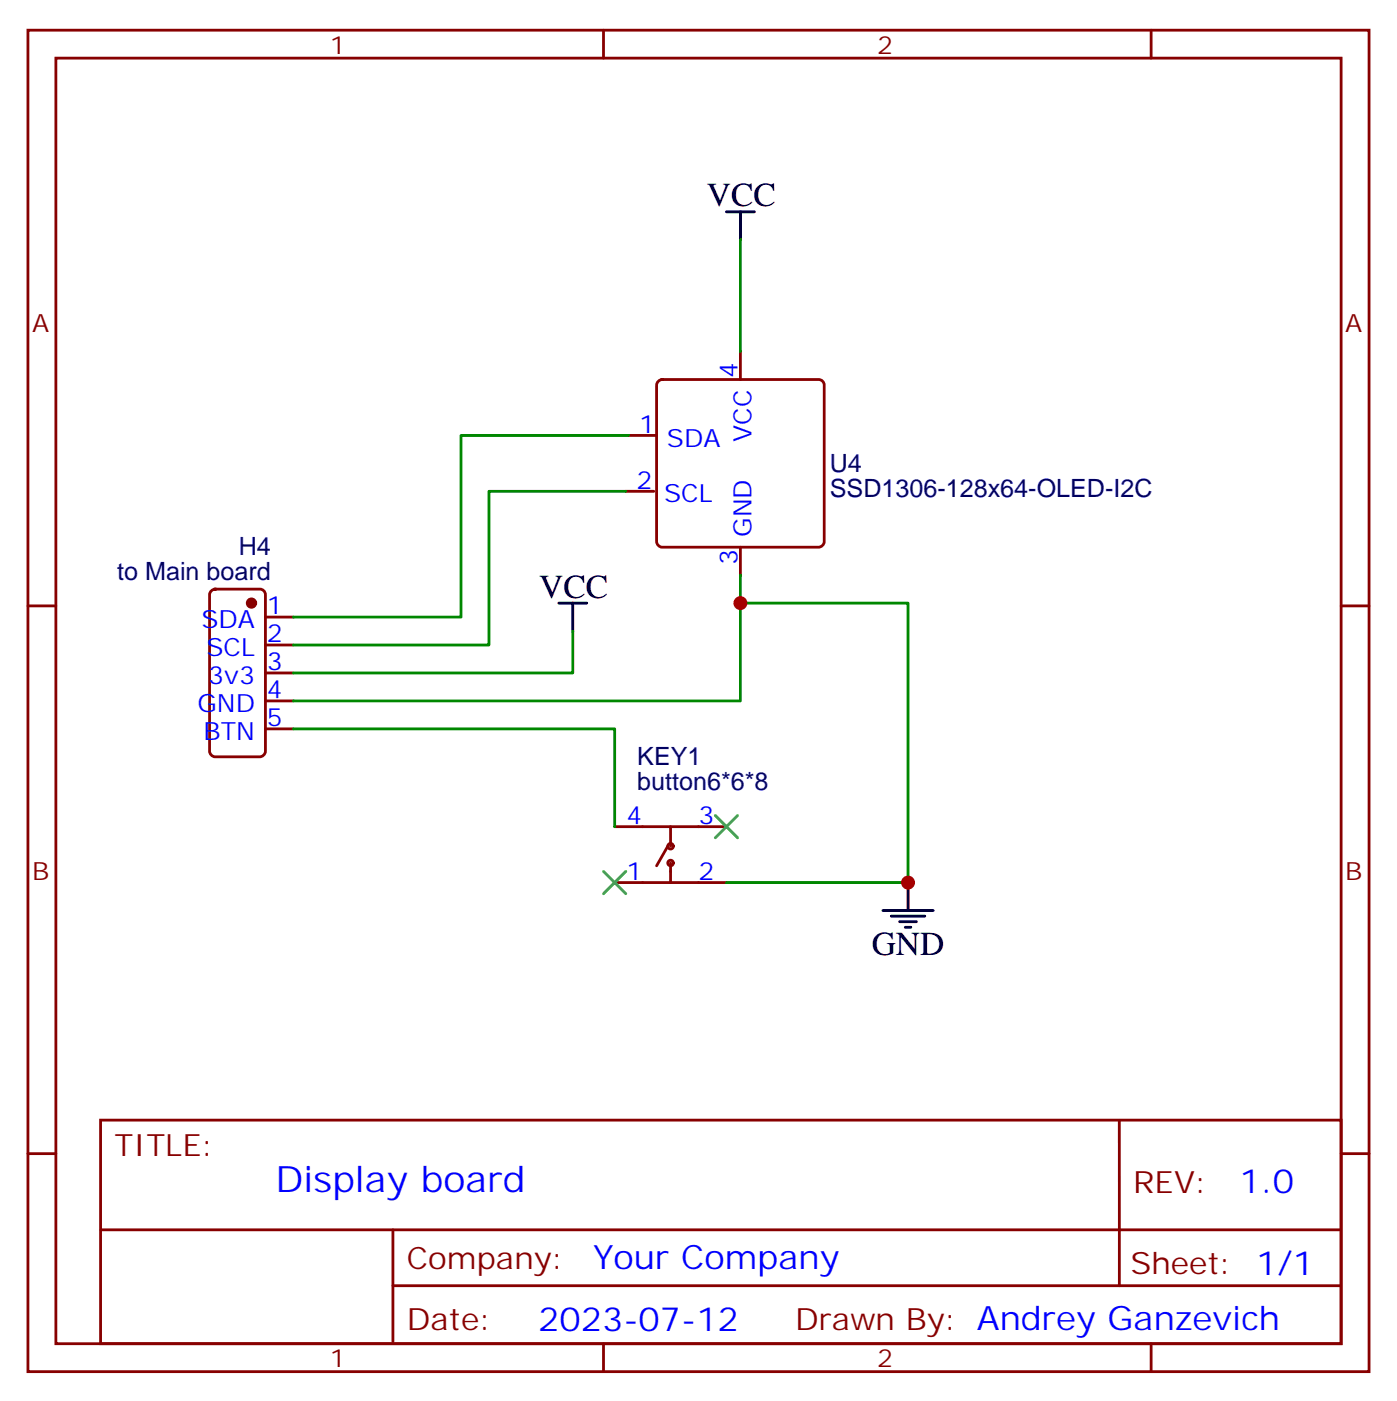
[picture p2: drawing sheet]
<svg xmlns="http://www.w3.org/2000/svg" width="176mm" height="177mm" viewBox="0 0 176 177" stroke-linecap="round" stroke-linejoin="round" font-family="sans-serif">
<g fill="none" stroke="#870000" stroke-width=".35">
<path d="M3.5 3.8h169.4v169.3h-169.4zM7.1 7.3h162.2v162.3h-162.2zM76.2 3.8v3.5M145.3 3.8v3.5M79.4 55h3.5M83.1 48.1l.5-.2h19.8a.71 .71 0 0 1 .7 .7v19.8a.76 .76 0 0 1-.7 .7h-19.8a.76 .76 0 0 1-.7-.7v-19.8zM93.5 44.4v3.5M3.5 76.5h3.6M26.7 74.6l.5-.2h5.6a.71 .71 0 0 1 .7 .7v19.7a.76 .76 0 0 1-.7 .7h-5.6a.76 .76 0 0 1-.7-.7v-19.7zM33.5 77.9h3.5M79 62h3.5M93.5 69.1v3.5"/>
<path d="M169.3 76.5h3.6M33.5 81.4h3.5M33.5 84.9h3.5M33.5 88.5h3.5M33.5 92h3.5M77.6 104.4h14.1M77.6 111.4h14.1M84.3 106.8l-1.4 2.5M84.7 104.4v2.4M84.7 108.9v2.5M3.5 145.6h3.6M12.7 141.4h156.6v28.2h-156.6z"/>
<path d="M12.7 155.2h156.5M49.6 155.2v14.2M141.3 141.4v20.9M169.3 145.6h3.6M49.6 162.3h119.6M76.2 169.6v3.5M145.3 169.6v3.5"/>
<circle cx="84.7" cy="108.9" r=".35"/>
<circle cx="84.7" cy="106.8" r=".35"/>
</g>
<circle cx="31.7" cy="76.1" r=".53" fill="#870000" stroke="#870000" stroke-width=".35"/>
<path d="M93.5 30.3v14.1M79.4 55h-21.2v22.9h-21.2M72.3 79.7v5.2h-35.3M79 62h-17.3v19.4h-24.7M93.5 72.6v15.9h-56.5M93.5 76.1h21.2v35.3h-23M37 92h40.6v12.4" fill="none" stroke="#008700" stroke-width=".35"/>
<path d="M91.7 26.7h3.5M93.5 26.7v3.6M70.6 76.1h3.5M72.3 76.1v3.6M111.5 114.9h6.3M112.5 115.6h4.3M113.6 116.3h2.1M114.3 117.1h.7M114.7 111.4v3.5" fill="none" stroke="#000" stroke-width=".35"/>
<path d="M76.2 110l2.8 2.8M79 110l-2.8 2.8M90.3 102.9l2.8 2.9M93.1 102.9l-2.8 2.9" fill="none" stroke="#3c3" stroke-width=".35"/>
<g fill="#c00">
<circle cx="114.7" cy="111.4" r=".88"/>
<circle cx="93.5" cy="76.1" r=".88"/>
</g>
<text font-size="4.6" fill="#00f" x="34.8" y="150.4">Display board</text>
<g font-size="4.2">
<text x="89.3" y="26">VCC</text>
<text x="68.1" y="75.4">VCC</text>
<text x="110.1" y="120.6">GND</text>
</g>
<g font-size="4.2" fill="#00f">
<text x="156.5" y="150.7">1.0</text>
<text x="74.9" y="160.2">Your Company</text>
<text x="68" y="168">2023-07-12</text>
</g>
<g font-size="3.9" fill="#800">
<text x="14.5" y="146">TITLE:</text>
<text x="143.1" y="150.7">REV:</text>
<text x="51.4" y="160.2">Company:</text>
<text x="142.7" y="160.8">Sheet: 1/1</text>
<text x="51.4" y="167.9">Date:</text>
<text x="100.4" y="167.9">Drawn By: Andrey Ganzevich</text>
</g>
<g font-size="3.2" fill="#800">
<text x="41.6" y="6.8">1</text>
<text x="110.8" y="6.8">2</text>
<text x="4.1" y="41.9">A</text>
<text x="169.9" y="41.9">A</text>
<text x="4.1" y="111.1">B</text>
<text x="169.9" y="111.1">B</text>
<text x="41.6" y="172.6">1</text>
<text x="110.8" y="172.6">2</text>
</g>
<g font-size="3.2" fill="#00f">
<text x="93.1" y="47.7" transform="rotate(-90 93.1 47.7)">4</text>
<text x="80.7" y="54.6">1</text>
<text x="84.2" y="56.4">SDA</text>
<text x="94.9" y="55.8" transform="rotate(-90 94.9 55.8)">VCC</text>
<text x="80.4" y="61.7">2</text>
<text x="83.9" y="63.4">SCL</text>
<text x="93.1" y="71.3" transform="rotate(-90 93.1 71.3)">3</text>
<text x="94.9" y="67.8" transform="rotate(-90 94.9 67.8)">GND</text>
<text x="33.7" y="77.5">1</text>
<text x="25.4" y="79.3">SDA</text>
<text x="26.1" y="82.8">SCL</text>
<text x="33.7" y="81.1">2</text>
<text x="24.9" y="89.9">GND</text>
<text x="26.3" y="86.4">3v3</text>
<text x="33.7" y="84.6">3</text>
<text x="33.7" y="88.1">4</text>
<text x="25.7" y="93.4">BTN</text>
<text x="33.7" y="91.7">5</text>
<text x="79.1" y="104">4</text>
<text x="88.2" y="104">3</text>
<text x="79.1" y="111.1">1</text>
<text x="88.2" y="111.1">2</text>
</g>
<g font-size="3.2" fill="#000080">
<text x="104.8" y="59.6">U4</text>
<text x="104.8" y="62.8">SSD1306-128x64-OLED-I2C</text>
<text x="30.2" y="70.1">H4</text>
<text x="14.8" y="73.3">to Main board</text>
<text x="80.5" y="99.7">button6*6*8</text>
<text x="80.5" y="96.6">KEY1</text>
</g>
</svg>
